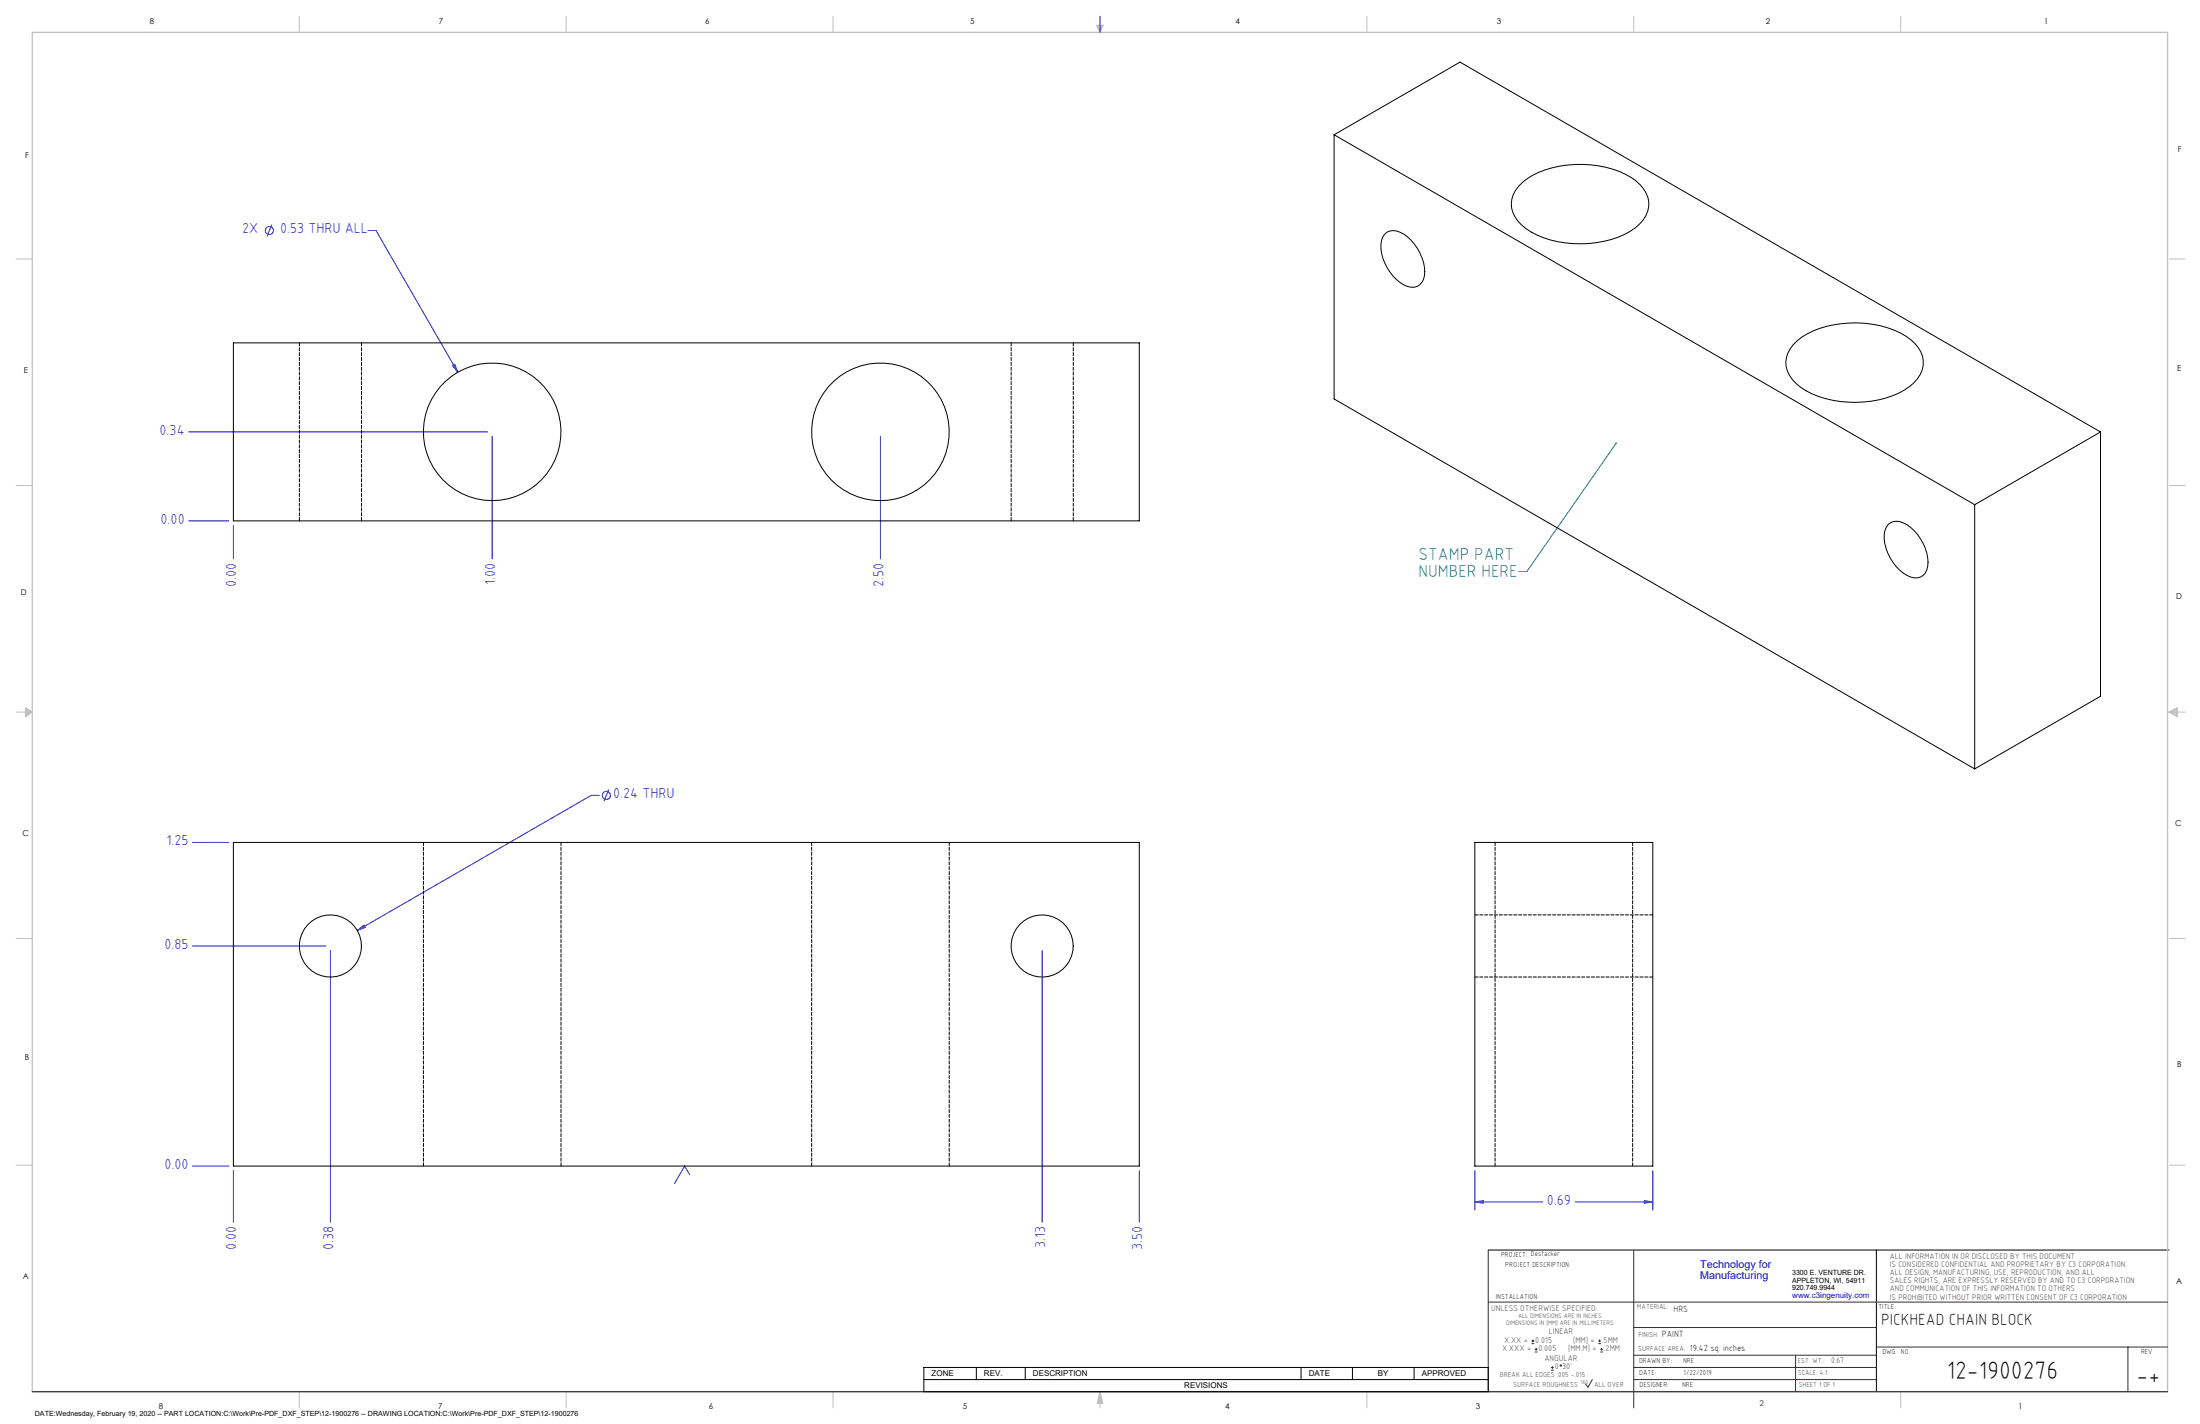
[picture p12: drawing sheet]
<svg xmlns="http://www.w3.org/2000/svg" width="864mm" height="559mm" viewBox="0 0 864 559" stroke-linecap="round" stroke-linejoin="round" font-family="sans-serif">
<path d="M584.2 490.5h267.3M736.6 490.5v55.6M362.7 536.6h221.5v9.5h-221.5zM383.3 536.6v4.8M402.4 536.6v4.8M510.7 536.6v4.8M530.9 536.6v4.8M555.1 536.6v4.8M362.7 541.4h221.5" fill="none" stroke="#000" stroke-width=".39"/>
<g fill="none" stroke="#c0c0c0" stroke-width=".39">
<path d="M117.5 6.4v6.3M222.2 6.4v6.3M327 6.4v6.3M430.4 9.9h2.7l-1.3 2.8zM430.9 9.9l.9 2.8M431.2 9.9l.6 2.8M432.1 9.9l-.3 2.8M432.6 9.9l-.8 2.8M536.6 6.4v6.3M641.3 6.4v6.3M746.1 6.4v6.3M6.3 101.6h6.4"/>
<path d="M851.5 101.6h6.3M6.3 190.5h6.4M851.5 190.5h6.3M6.3 279.4h6.4M10.1 277.7l2.6 1.7-2.6 1.9zM10.1 278.2l2.6 1.2M10.1 278.8l2.6 .6M12.7 279.4l-2.6 1.2M12.7 279.4l-2.6 .5M851.5 279.4h6.3M851.5 279.4l3.1 .5M851.5 279.4l3.1 1.2"/>
<path d="M851.5 279.4l3.1-1.7v3.6zM854.6 278.8l-3.1 .6M854.6 278.2l-3.1 1.2M6.3 368.3h6.4M851.5 368.3h6.3M6.3 457.2h6.4M851.5 457.2h6.3M117.5 546.1v6.4M222.2 546.1v6.4M327 546.1v6.4M431.8 546.1v6.4M431.8 546.1l1.1 4.5h-2.2z"/>
<path d="M431.8 546.1l.6 4.5M431.8 546.1l-.9 4.5M431.8 546.1l-.4 4.5M431.8 546.1l.3 4.5M536.6 546.1v6.4M746.1 546.1v6.4"/>
</g>
<path d="M12.7 546.1v-533.4h838.2v533.4" fill="none" stroke="#c0c0c0" stroke-width=".5"/>
<g fill="none" stroke="#00f" stroke-width=".39">
<path d="M431.8 6.4v6.3M106.6 88.2l-1.8 4.5M144.4 90.5h3.2l32.1 55.6M177.6 143.5l.9-.5 1.2 3.1zM74.1 169.5h117.3M193.2 171.2v48.1M345.6 171.2v48.1M74.1 204.4h15.7M91.6 206.2v13.1M235.3 312.1h-3.2l-91.8 53M238.9 309.8l-1.8 4.6M75.6 330.6h14.2"/>
<path d="M75.6 371.2h52.3M129.7 373v106.6M140.3 365.1l2.6-2.1 .5 .9zM409.1 373v106.6M75.6 457.6h14.2M91.6 459.4v20.2M447.2 459.4v20.2M578.9 459.4v15.4M648.8 459.4v15.4M270.8 461l-2.1-3.4-3.9 6.8M578.9 471.7l3.4-.5v1zM578.9 471.7h26.7"/>
<path d="M618.3 471.7h30.5M645.5 471.2l3.3 .5-3.3 .5z"/>
<circle cx="105.7" cy="90.5" r="1.59"/>
<circle cx="238" cy="312.1" r="1.59"/>
</g>
<path d="M584.2 490.5v55.6M641.3 490.7v61.8M584.2 511h266.7M641.3 520.9h95.3M641.3 531.8h95.3M641.3 536.6h95.3M704.8 531.8v14.3M736.6 528.6h114.3M835.3 528.6v17.5M625.1 541.4l-1.7 2.9-1-1.2M641.3 541.4h95.3" fill="none" stroke="#382c30" stroke-width=".39"/>
<path d="M12.7 546.1h838.2" fill="none" stroke="#382c30" stroke-width=".5"/>
<path d="M634.4 174l-35 50.3h-3.2" fill="none" stroke="#008080" stroke-width=".39"/>
<path d="M634.2 173.7h.4l-.2 .3 .2-.3a.33 .33 0 0 1 0 .5 .33 .33 0 0 1-.5 0 .33 .33 0 0 1 .1-.5z" fill="#008080"/>
<g fill="#00f">
<path d="M140.3 365.1l3.1-1.2-.5-.9zM177.6 143.5l2.1 2.6-1.2-3.1z"/>
<path d="M578.9 471.7l3.4-.5v1zM645.5 471.2l3.3 .5-3.3 .5z"/>
</g>
<g fill="none" stroke="#000" stroke-width=".39">
<path d="M523.7 52.9l251.5 145.1M523.7 52.9l49.4-28.5 251.4 145.1M523.7 52.9v103.7l251.5 145.1M597.7 71.5a35.4 35.4 0 0 1 23.7-7 35.5 35.5 0 0 1 20.9 6.6 10.5 10.5 0 0 1 2.7 15.3 28.1 28.1 0 0 1-18.3 8.8 39.4 39.4 0 0 1-27.6-5.4 10.8 10.8 0 0 1-4.1-15.2zM543.5 91.9a5.6 5.6 0 0 1 7.5 0 18.7 18.7 0 0 1 8.2 16.3 5 5 0 0 1-8.2 3.6 18.1 18.1 0 0 1-8.7-17.5zM91.6 134.5h355.6v69.9h-355.6zM704 135.2a29.9 29.9 0 0 1 19-8.2 37.9 37.9 0 0 1 27.1 6.3 10.4 10.4 0 0 1 2.6 15.3 27.9 27.9 0 0 1-18.2 8.8 40.1 40.1 0 0 1-27.6-5.4 11.8 11.8 0 0 1-5.6-11.7l1.4-3.5zM824.5 169.5l-49.3 28.5M824.5 169.5v103.7l-49.3 28.5M775.2 198v103.7M741.1 206a5.7 5.7 0 0 1 7.5-.1 18.5 18.5 0 0 1 8.1 16.4 5 5 0 0 1-8.1 3.5 18.1 18.1 0 0 1-8.7-17.4zM91.6 330.6h355.6v127h-355.6z"/>
<path d="M578.9 330.6h69.9v127h-69.9z"/>
<circle cx="193.2" cy="169.5" r="27"/>
<circle cx="345.6" cy="169.5" r="27"/>
<circle cx="129.7" cy="371.2" r="12.2"/>
<circle cx="409.1" cy="371.2" r="12.2"/>
</g>
<path d="M117.5 134.5v69.9M396.9 134.5v69.9M141.9 204.4v-69.9M421.3 204.4v-69.9M166.2 330.6v127M318.6 330.6v127M586.9 330.6v127M648.8 359h-69.8M579 383.4h69.8M220.2 457.6v-127M372.6 457.6v-127M640.9 457.6v-127" fill="none" stroke="#000" stroke-width=".39" stroke-dasharray="1.3 .6"/>
<g fill="none" stroke="#382c30" stroke-width=".39">
<path d="M601.2 527.3h1.1M601.2 526.2h1.1M601.7 525.7v1M602.5 530.5h1M602.5 529.5h1M603 529v1M608.9 537.7h1M608.9 536.6h1M609.4 536.1v1.1M627.4 527.3h1M627.4 526.2h1M627.9 525.7v1"/>
<path d="M628.2 530.5h1M628.2 529.5h1M628.7 529v1"/>
<circle cx="612.7" cy="535.9" r=".27"/>
</g>
<g font-size="9.9">
<text x="764.2" y="541.1">12-1900276</text>
<text x="838.7" y="543.2">-+</text>
</g>
<g font-size="6.8" fill="#008080">
<text x="556.8" y="219.7">STAMP PART</text>
<text x="556.8" y="226.5">NUMBER HERE</text>
</g>
<text font-size="6.3" x="738.4" y="519.9">PICKHEAD CHAIN BLOCK</text>
<g font-size="5.7" fill="#00f">
<text x="95.1" y="91.6">2X</text>
<text x="110" y="91.6">0.53 THRU ALL</text>
<text x="62.6" y="170.6">0.34</text>
<text x="63" y="205.5">0.00</text>
<text x="92.8" y="230.4" transform="rotate(-90 92.8 230.4)">0.00</text>
<text x="194.4" y="229.6" transform="rotate(-90 194.4 229.6)">1.00</text>
<text x="346.8" y="230.4" transform="rotate(-90 346.8 230.4)">2.50</text>
<text x="240.7" y="313.2">0.24 THRU</text>
<text x="65.3" y="331.7">1.25</text>
<text x="64.5" y="372.3">0.85</text>
<text x="64.5" y="458.7">0.00</text>
<text x="607.2" y="472.8">0.69</text>
<text x="92.8" y="490.7" transform="rotate(-90 92.8 490.7)">0.00</text>
<text x="130.8" y="490.7" transform="rotate(-90 130.8 490.7)">0.38</text>
<text x="410.2" y="489.9" transform="rotate(-90 410.2 489.9)">3.13</text>
<text x="448.3" y="490.7" transform="rotate(-90 448.3 490.7)">3.50</text>
</g>
<g font-size="4.2" fill="#00f">
<text x="667.4" y="497.7">Technology for</text>
<text x="667.4" y="502">Manufacturing</text>
</g>
<g font-size="3.5">
<text x="657" y="514.9">HRS</text>
<text x="652.4" y="524.7">PAINT</text>
<text x="663.3" y="530.1">19.42 sq. inches</text>
</g>
<g font-size="3.3" fill="#382c30">
<text x="585.4" y="514.4">UNLESS OTHERWISE SPECIFIED:</text>
<text x="590.4" y="526.8">X.XX =</text>
<text x="602.6" y="526.8">0.015</text>
<text x="608" y="523.6">LINEAR</text>
<text x="617.5" y="526.8">[MM] =</text>
<text x="628.8" y="526.8">.5MM</text>
<text x="589.6" y="530.1">X.XXX =</text>
<text x="603.9" y="530.1">0.005</text>
<text x="606.3" y="534">ANGULAR</text>
<text x="615.5" y="530.1">[MM.M] =</text>
<text x="629.6" y="530.1">.2MM</text>
<text x="610.3" y="537.3">0</text>
<text x="613.2" y="537.3">30'</text>
</g>
<g font-size="3.2">
<text x="58.8" y="9.6">8</text>
<text x="172.3" y="9.5">7</text>
<text x="276.8" y="9.5">6</text>
<text x="380.9" y="9.6">5</text>
<text x="485" y="9.5">4</text>
<text x="587.5" y="9.5">3</text>
<text x="693.1" y="9.5">2</text>
<text x="802.4" y="9.5">1</text>
<text x="854.9" y="59.8">F</text>
<text x="9.9" y="62">F</text>
<text x="9.3" y="146.5">E</text>
<text x="854.7" y="145.5">E</text>
<text x="8.2" y="233.6">D</text>
<text x="854.3" y="234.9">D</text>
<text x="8.9" y="328.1">C</text>
<text x="853.9" y="324.1">C</text>
<text x="9.7" y="415.8">B</text>
<text x="854.6" y="418.6">B</text>
<text x="9" y="502">A</text>
<text x="854.3" y="503.9">A</text>
<text x="62.3" y="552.9">8</text>
<text x="172" y="552.9">7</text>
<text x="278.3" y="552.9">6</text>
<text x="377.9" y="552.8">5</text>
<text x="481" y="552.8">4</text>
<text x="579.3" y="552.8">3</text>
<text x="792.4" y="552.8">1</text>
</g>
<g font-size="3.2" fill="#382c30">
<text x="741.9" y="494.1">ALL INFORMATION IN OR DISCLOSED BY THIS DOCUMENT</text>
<text x="741.9" y="497.3">IS CONSIDERED CONFIDENTIAL AND PROPRIETARY BY C3 CORPORATION.</text>
<text x="741.9" y="500.4">ALL DESIGN, MANUFACTURING, USE, REPRODUCTION, AND ALL</text>
<text x="741.9" y="503.6">SALES RIGHTS, ARE EXPRESSLY RESERVED BY AND TO C3 CORPORATION</text>
<text x="741.9" y="506.8">AND COMMUNICATION OF THIS INFORMATION TO OTHERS</text>
<text x="741.9" y="510">IS PROHIBITED WITHOUT PRIOR WRITTEN CONSENT OF C3 CORPORATION</text>
<text x="718.8" y="534.7">0.67</text>
<text x="690.7" y="551.6">2</text>
</g>
<text font-size="3.1" fill="#00f" x="703.5" y="509.2">www.c3ingenuity.com</text>
<g font-size="3.1">
<text x="365.7" y="540">ZONE</text>
<text x="386.3" y="540">REV.</text>
<text x="405.5" y="540">DESCRIPTION</text>
<text x="464.9" y="544.8">REVISIONS</text>
<text x="513.7" y="540">DATE</text>
<text x="540.9" y="540">BY</text>
<text x="558.1" y="540">APPROVED</text>
</g>
<g font-size="2.8">
<text x="589.2" y="493.3">PROJECT: Destacker</text>
<text x="590.9" y="497.3">PROJECT DESCRIPTION:</text>
<text x="703.5" y="500.5">3300 E. VENTURE DR.</text>
<text x="703.5" y="503.3">APPLETON, WI, 54911</text>
<text x="587.1" y="509.6">INSTALLATION:</text>
<text x="703.5" y="506.2">920.749.9944</text>
<text x="737.3" y="513.8">TITLE:</text>
<text x="738.9" y="531.5">DWG. NO.</text>
<text x="840.5" y="531.3">REV</text>
<text x="643.4" y="534.9">DRAWN BY:</text>
<text x="643.5" y="539.7">DATE:</text>
<text x="660.7" y="534.7">NRE</text>
<text x="660.9" y="539.6">1/22/2019</text>
<text x="643.6" y="544.4">DESIGNER:</text>
<text x="660.3" y="544.3">NRE</text>
<text x="13.7" y="555.5">DATE:Wednesday, February 19, 2020 -- PART LOCATION:C:\Work\Pre-PDF_DXF_STEP\12-1900276 -- DRAWING LOCATION:C:\Work\Pre-PDF_DXF_STEP\12-1900276</text>
</g>
<g font-size="2.8" fill="#382c30">
<text x="642.6" y="513.8">MATERIAL:</text>
<text x="643.2" y="524.8">FINISH:</text>
<text x="643.1" y="530.1">SURFACE AREA:</text>
<text x="705.7" y="534.7">EST. WT.:</text>
<text x="705.7" y="539.7">SCALE: 4:1</text>
<text x="588.8" y="540.5">BREAK ALL EDGES .005 -.015</text>
<text x="594" y="544.2">SURFACE ROUGHNESS</text>
<text x="625.8" y="544.2">ALL OVER</text>
<text x="706.1" y="544.4">SHEET 1 OF 1</text>
</g>
<g font-size="2.5" fill="#382c30">
<text x="591.2" y="520.1">DIMENSIONS IN [MM] ARE IN MILLIMETERS</text>
<text x="595.9" y="517.3">ALL DIMENSIONS ARE IN INCHES</text>
</g>
<text font-size="2.2" fill="#382c30" x="620.6" y="542.9">160</text>
</svg>
